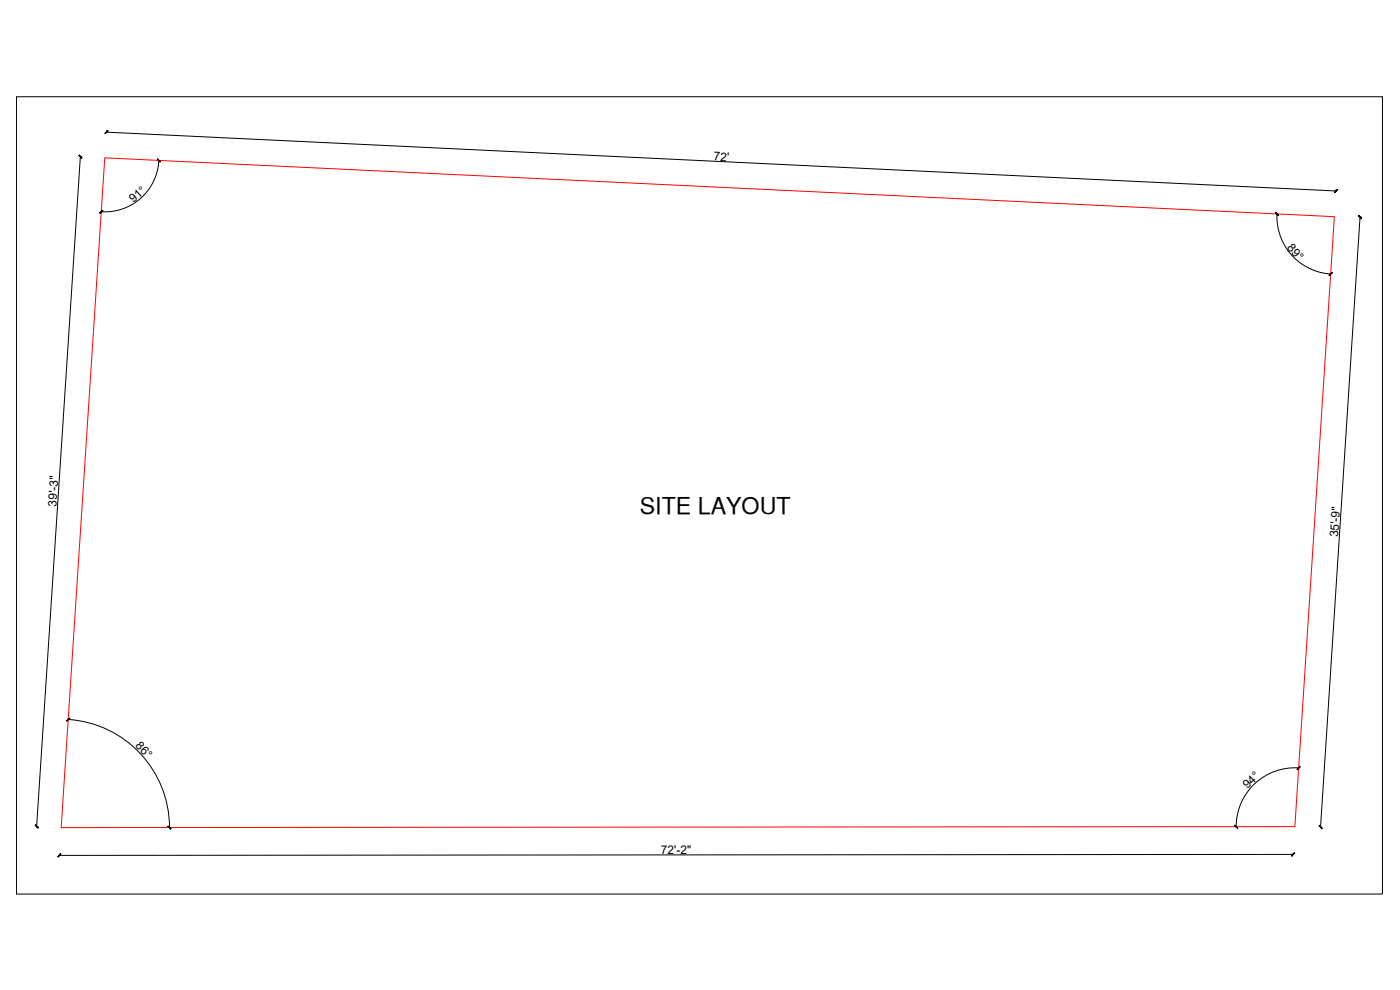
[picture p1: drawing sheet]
<svg xmlns="http://www.w3.org/2000/svg" width="420mm" height="297mm" viewBox="0 0 420 297" stroke-linecap="round" stroke-linejoin="round" font-family="sans-serif">
<!-- layer: Builtup line -->
<path d="M31.4 47.4l369.1 17.6-11.9 183-370.2 .3z" fill="none" stroke="#f00" stroke-width=".3"/>
<!-- layer: WORKING DIM -->
<g fill="none" stroke="#000" stroke-width=".3">
<path d="M31.9 39.7l369.1 17.6M32 39.1v.3M24.1 47l-13.1 201M24.3 47h.4M47.7 48.1a16.2 16.2 0 0 1-17.3 15.4M401 56.8v.2M383.2 64.2a17.3 17.3 0 0 0 16.2 18M408.2 65.1l-11.9 183.1M408.4 65.1l.3 .1M20.5 215.9a32.5 32.5 0 0 1 30.4 32.4M389.8 230.4a17.6 17.6 0 0 0-18.8 17.6M11.2 248h.3"/>
<path d="M17.8 256.1v.3M388.1 255.8v.3M388.1 256.4l-370.3 .3M396.6 248.2h.3"/>
</g>
<!-- layer: 0 -->
<g fill="#000" stroke="#000" stroke-width=".3">
<path d="M32.4 39.2l-.8 .9zM31.5 40l.9-.8z"/>
<path d="M23.7 46.6l.8 .9zM23.7 46.6l.9 .8z"/>
<path d="M47.2 47.7l.9 .8zM47.3 47.7l.8 .8z"/>
<path d="M400.5 57.6l.9-.8zM401.4 56.8l-.8 .9z"/>
<path d="M30.8 63.1l-.8 .9zM29.9 63.9l.9-.8z"/>
<path d="M382.8 63.8l.9 .8zM382.8 63.8l.9 .8z"/>
<path d="M407.7 64.7l.9 .9zM407.7 64.7l.9 .9z"/>
<path d="M398.9 82.6l.9-.8zM399.8 81.8l-.9 .9z"/>
<path d="M20.9 215.5l-.8 .9zM20 216.3l.9-.8z"/>
<path d="M389.2 230.8l.1 .1 .8-.9zM390.1 230l-.8 .9z"/>
<path d="M10.7 247.5l.8 .9zM10.6 247.6l.8 .9z"/>
<path d="M18.2 256.2l-.8 .9zM17.3 257l.9-.8z"/>
<path d="M50.4 247.8l.9 .9zM50.4 247.9l.9 .8z"/>
<path d="M370.5 247.7l1 .7zM370.5 247.7l1 .7z"/>
<path d="M387.6 256.7l.1 .2 .7-1zM388.4 255.9l-.7 1z"/>
<path d="M396 247.7l.8 .9zM395.9 247.8l.8 .9z"/>
</g>
<path d="M4.9 29h410v239.3h-410z" fill="none" stroke="#000" stroke-width=".3"/>
<text font-size="7" x="192" y="154.2">SITE LAYOUT</text>
<g font-size="3.6">
<text x="214.2" y="48.1" transform="rotate(3 214.2 48.1)">72'</text>
<text x="40.1" y="61" transform="rotate(-42 40.1 61)">91°</text>
<text x="386.1" y="74.3" transform="rotate(48 386.1 74.3)">89°</text>
<text x="17" y="152" transform="rotate(-86 17 152)">39'-3&quot;</text>
<text x="401.6" y="161.2" transform="rotate(-86 401.6 161.2)">35'-9&quot;</text>
<text x="40.5" y="223.9" transform="rotate(47 40.5 223.9)">86°</text>
<text x="374.4" y="236.8" transform="rotate(-43 374.4 236.8)">94°</text>
<text x="198.4" y="256.3">72'-2&quot;</text>
</g>
</svg>
